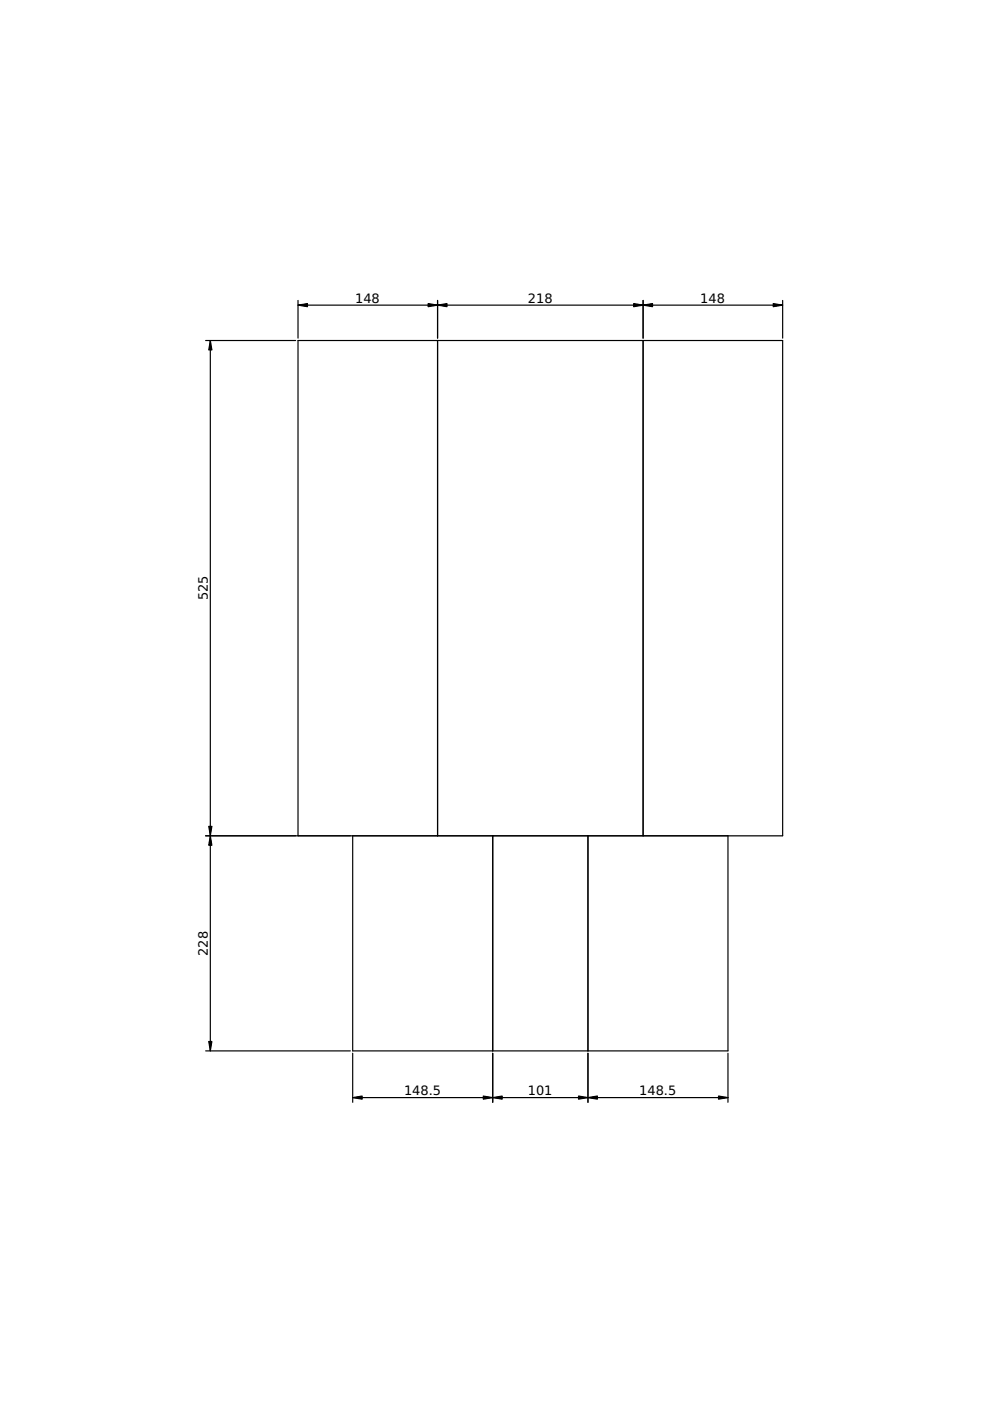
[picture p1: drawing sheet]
<svg xmlns="http://www.w3.org/2000/svg" width="210mm" height="297mm" viewBox="0 0 210 297" stroke-linecap="round" stroke-linejoin="round" font-family="sans-serif">
<g fill="none" stroke="#000" stroke-width=".25">
<path d="M43.6 72.2h19.1M44.6 72.2v150.6M63.2 63.7v8M63.2 64.7h102.7M92.8 63.7v8M92.8 72.2v105M136.4 63.7v8M136.4 72.2v105M165.9 63.7v8M43.6 177.2h122.3v-105h-102.7v105M74.8 177.2v45.6h79.5v-45.6M104.5 177.2v45.6"/>
<path d="M124.7 177.2v45.6M43.6 222.8h30.7M74.8 223.3v10.4M74.8 232.7h79.5M104.5 223.3v10.4M124.7 223.3v10.4M154.3 223.3v10.4"/>
</g>
<g fill="#000">
<path d="M44.6 72.2l.3 2h-.6zM63.2 64.7l2-.3v.6zM90.8 64.4l2 .3-2 .3zM92.8 64.7l2-.3v.6zM134.4 64.4l2 .3-2 .3zM136.4 64.7l2-.3v.6zM163.9 64.4l2 .3-2 .3zM44.6 177.2l.3 2h-.6zM44.3 175.2h.6l-.3 2zM44.3 220.8h.6l-.3 2zM74.8 232.7l2-.3v.6zM102.5 232.4l2 .3-2 .3z"/>
<path d="M104.5 232.7l2-.3v.6zM122.7 232.4l2 .3-2 .3zM124.7 232.7l2-.3v.6zM152.3 232.4l2 .3-2 .3z"/>
</g>
<g fill="#000" stroke="#000" stroke-width=".25">
<path d="M44.6 72.2l.3 2h-.6zM63.2 64.7l2-.3v.6zM90.8 64.4l2 .3-2 .3zM92.8 64.7l2-.3v.6zM134.4 64.4l2 .3-2 .3zM136.4 64.7l2-.3v.6zM163.9 64.4l2 .3-2 .3zM44.6 177.2l.3 2h-.6zM44.3 175.2h.6l-.3 2zM44.3 220.8h.6l-.3 2zM74.8 232.7l2-.3v.6zM102.5 232.4l2 .3-2 .3z"/>
<path d="M104.5 232.7l2-.3v.6zM122.7 232.4l2 .3-2 .3zM124.7 232.7l2-.3v.6zM152.3 232.4l2 .3-2 .3z"/>
</g>
<g font-size="2.7">
<text x="75.3" y="64.2">148</text>
<text x="111.9" y="64.2">218</text>
<text x="148.5" y="64.2">148</text>
<text x="44.1" y="127.3" transform="rotate(-90 44.1 127.3)">525</text>
<text x="44.1" y="202.6" transform="rotate(-90 44.1 202.6)">228</text>
<text x="85.7" y="232.2">148.5</text>
<text x="111.9" y="232.2">101</text>
<text x="135.5" y="232.2">148.5</text>
</g>
</svg>
